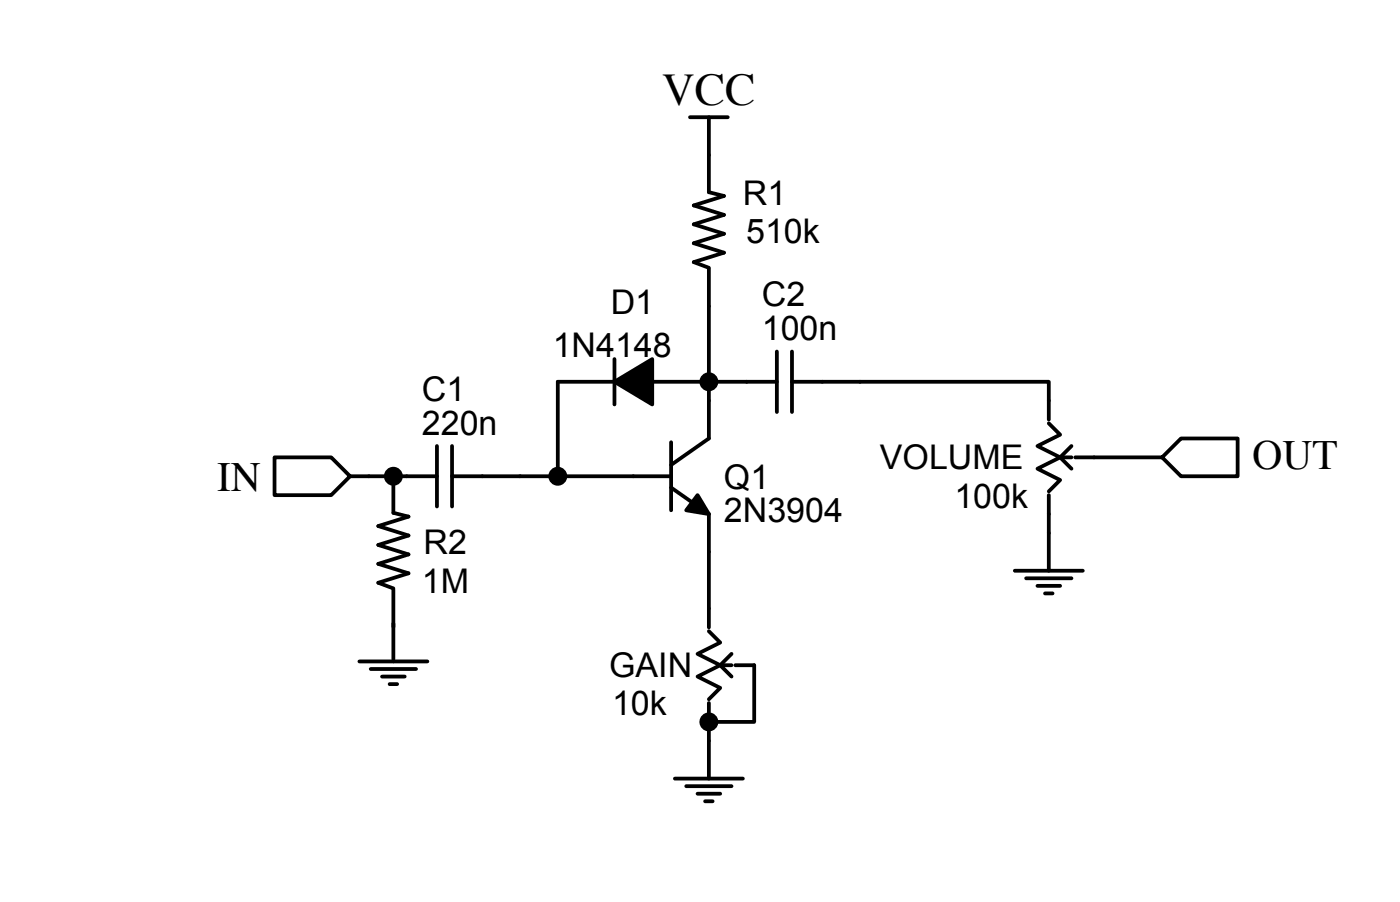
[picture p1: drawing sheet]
<svg xmlns="http://www.w3.org/2000/svg" width="131mm" height="84mm" viewBox="0 0 131 84" stroke-linecap="round" stroke-linejoin="round" font-family="sans-serif">
<!-- layer: Layer 1 -->
<g fill="none" stroke="#000" stroke-width=".35">
<path d="M64.4 10.9h3.6M66.2 10.9v7l1.4 .4-2.8 .9 2.8 .9-2.8 .8 2.8 .9-2.8 .9 2.8 .9-2.8 .9 1.4 .5M57.4 35.6l3.5-2.1v4.3zM57.4 33.5v4.3M57.4 35.6h-5.3v8.9M60.9 35.6h11.7M66.2 25.1v15.8l-3.5 2.5M72.6 32.8v5.7M74 35.6h24v3.6M74 32.8v5.7M98 39.5l1 1.1-2.1 1 2.1 1.1-2.1 1.1 2.1 1-1 1.1M25.6 42.7h5.3l1.8 1.8-1.8 1.7h-5.3z"/>
<path d="M32.7 44.5h8.1M36.7 44.4v3.5l1.5 .3-2.9 .9 2.9 .9-2.9 .9 2.9 .9-2.9 .8 2.9 .9-2.9 .9 1.4 .5M36.7 55v6.7M40.8 41.6v5.7M42.2 44.5h20.5M42.2 41.6v5.7M62.7 45.5l3.5 2.5v10.6M62.7 41.3v6.3M65.2 46.2l1 1.8-2.1-.4zM66.2 58.9l1.1 1.1-2.1 1 2.1 1.1-2.1 1.1 2.1 1-1.1 1.1M94.8 53.3h6.3M95.8 54h4.3"/>
<path d="M96.9 54.7h2.1M97.6 55.4h.7M98 46.2v7.1M99 42.7h1.1M99 42.7l1.1 1.1M100.1 41.6l-1.1 1.1M100.4 42.7h8.1M108.5 42.7l1.8-1.8h5.3v3.6h-5.3zM33.6 61.7h6.3M34.6 62.4h4.3M35.7 63.2h2.1M36.4 63.9h.7"/>
<path d="M63 72.7h6.4M64.1 73.4h4.2M65.2 74.1h2.1M65.9 74.8h.7M66.2 65.6v1.8M67.3 62.1l1 1.1M67.3 62.1h1M68.3 61l-1 1.1M68.7 62.1h1.7v5.3h-4.2v5.3"/>
</g>
<g fill="#000">
<path d="M57.4 35.6l3.5-2.1v4.3zM65.2 46.2l1 1.8-2.1-.4z"/>
<circle cx="66.2" cy="35.6" r=".88"/>
<circle cx="36.7" cy="44.5" r=".88"/>
<circle cx="52.1" cy="44.5" r=".88"/>
<circle cx="66.2" cy="67.4" r=".88"/>
</g>
<text font-size="4.2" x="61.9" y="9.8">VCC</text>
<g font-size="3.9">
<text x="20.3" y="45.9">IN</text>
<text x="117" y="43.8">OUT</text>
</g>
<g font-size="3.2">
<text x="69.4" y="19.1">R1</text>
<text x="69.7" y="22.7">510k</text>
<text x="57" y="29.3">D1</text>
<text x="71.2" y="28.6">C2</text>
<text x="51.6" y="33.3">1N4148</text>
<text x="71.2" y="31.8">100n</text>
<text x="39.4" y="40.6">220n</text>
<text x="39.4" y="37.4">C1</text>
<text x="67.6" y="45.6">Q1</text>
<text x="82.2" y="43.8">VOLUME</text>
<text x="89.1" y="47.4">100k</text>
<text x="39.6" y="51.8">R2</text>
<text x="67.6" y="48.7">2N3904</text>
<text x="39.4" y="55.4">1M</text>
<text x="56.9" y="63.2">GAIN</text>
<text x="57.2" y="66.8">10k</text>
</g>
</svg>
